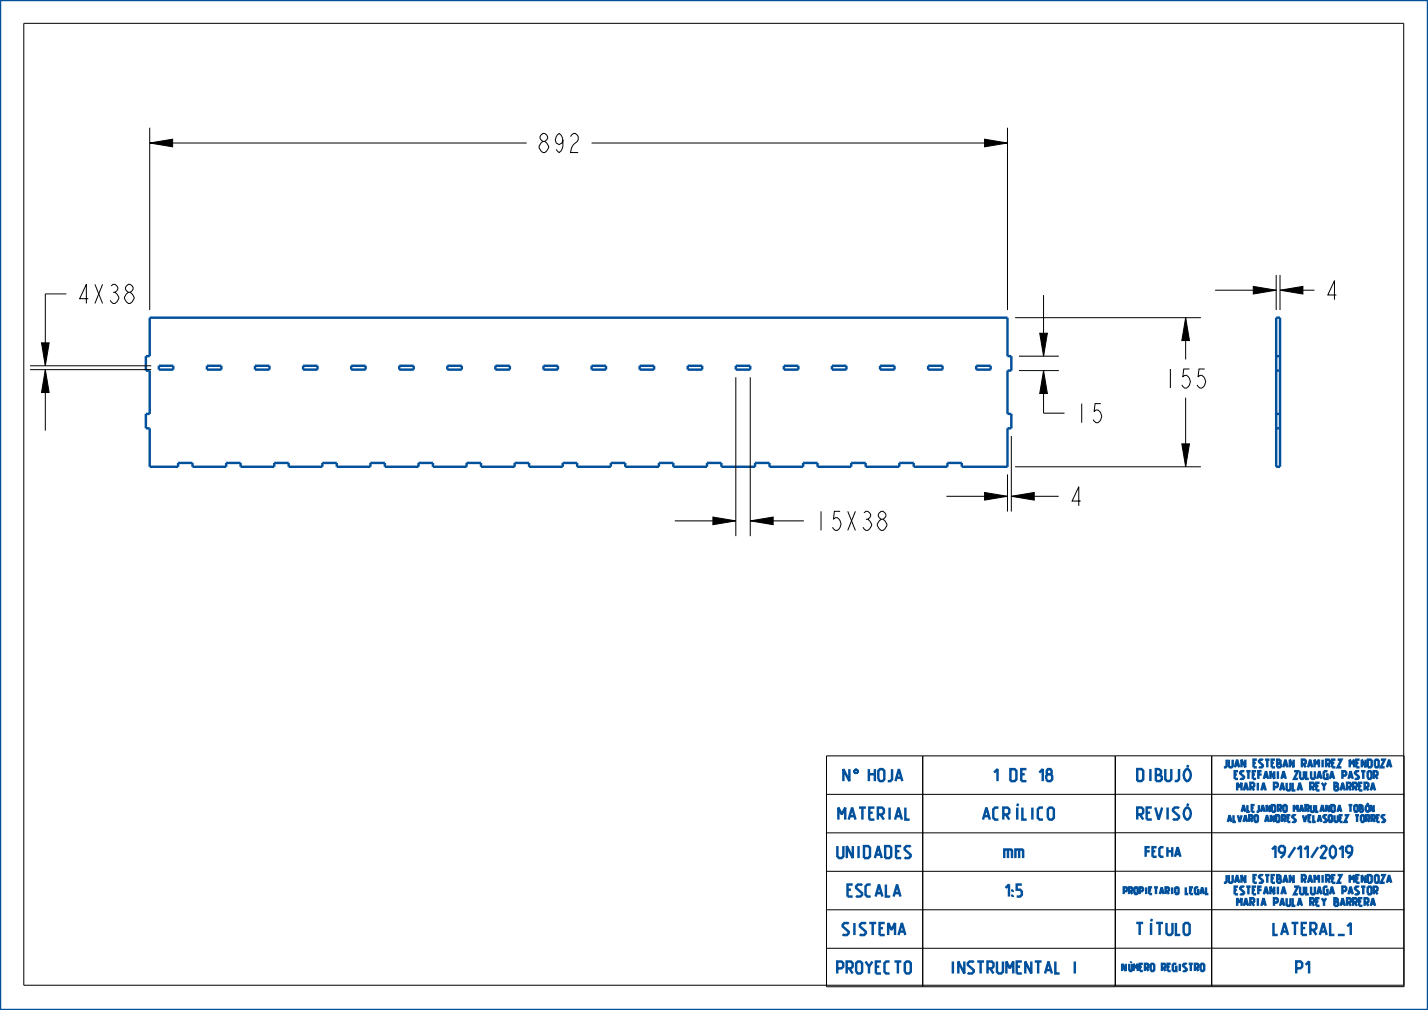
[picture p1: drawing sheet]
<svg xmlns="http://www.w3.org/2000/svg" width="297mm" height="210mm" viewBox="0 0 297 210" stroke-linecap="round" stroke-linejoin="round" font-family="sans-serif">
<g fill="#000">
<path d="M31.1 29.7l4.8-.8v1.6zM204.8 28.9l4.7 .8-4.7 .8zM9.4 76.9l.8 4.7h-1.6zM8.6 71.3h1.6l-.8 4.8zM216.2 69.3h1.6l-.8 4.8zM217 77.1l.8 4.7h-1.6zM246.6 66.1l.8 4.7h-1.6zM260.7 59.5l4.7 .8-4.7 .8zM266.2 60.3l4.8-.8v1.6zM245.8 92.3h1.6l-.8 4.8zM148.3 107.5l4.7 .8-4.7 .8zM156 108.3l4.8-.8v1.6z"/>
<path d="M204.8 102.4l4.7 .8-4.7 .8zM210.3 103.2l4.8-.8v1.6z"/>
</g>
<g fill="none" stroke="#000" stroke-width=".21">
<path d="M31.1 29.7l4.8-.8v1.6zM204.8 28.9l4.7 .8-4.7 .8zM260.7 59.5l4.7 .8-4.7 .8zM8.6 71.3h1.6l-.8 4.8zM9.4 76.9l.8 4.7h-1.6zM216.2 69.3h1.6l-.8 4.8zM217 77.1l.8 4.7h-1.6zM246.6 66.1l.8 4.7h-1.6zM266.2 60.3l4.8-.8v1.6zM245.8 92.3h1.6l-.8 4.8zM148.3 107.5l4.7 .8-4.7 .8zM156 108.3l4.8-.8v1.6z"/>
<path d="M204.8 102.4l4.7 .8-4.7 .8zM210.3 103.2l4.8-.8v1.6z"/>
</g>
<path d="M177.9 159.9h.3z" fill="#00509b"/>
<path d="M177.9 159.9h.3z" fill="none" stroke="#00509b" stroke-width=".21"/>
<path d="M177.8 160l.4-.1z" fill="#00509b"/>
<path d="M177.8 160l.4-.1z" fill="none" stroke="#00509b" stroke-width=".21"/>
<path d="M177.8 160h.5z" fill="#00509b"/>
<path d="M177.8 160h.5z" fill="none" stroke="#00509b" stroke-width=".21"/>
<path d="M177.7 160.1l.6-.1z" fill="#00509b"/>
<path d="M177.7 160.1l.6-.1z" fill="none" stroke="#00509b" stroke-width=".21"/>
<path d="M177.7 160.1h.7z" fill="#00509b"/>
<path d="M177.7 160.1h.7z" fill="none" stroke="#00509b" stroke-width=".21"/>
<path d="M177.7 160.1h.7z" fill="#00509b"/>
<path d="M177.7 160.1h.7z" fill="none" stroke="#00509b" stroke-width=".21"/>
<path d="M178 160.1h.4z" fill="#00509b"/>
<path d="M178 160.1h.4z" fill="none" stroke="#00509b" stroke-width=".21"/>
<path d="M178.1 160.1h.3z" fill="#00509b"/>
<path d="M178.1 160.1h.3z" fill="none" stroke="#00509b" stroke-width=".21"/>
<path d="M178.2 160.2h.2z" fill="#00509b"/>
<path d="M178.2 160.2h.2z" fill="none" stroke="#00509b" stroke-width=".21"/>
<path d="M178.2 160.2h.2z" fill="#00509b"/>
<path d="M178.2 160.2h.2z" fill="none" stroke="#00509b" stroke-width=".21"/>
<path d="M178.2 160.2h.2z" fill="#00509b"/>
<path d="M178.2 160.2h.2z" fill="none" stroke="#00509b" stroke-width=".21"/>
<path d="M178.3 160.2h.1l.1 .1z" fill="#00509b"/>
<path d="M178.3 160.2h.1l.1 .1z" fill="none" stroke="#00509b" stroke-width=".21"/>
<path d="M178.3 160.2l.2 .1z" fill="#00509b"/>
<path d="M178.3 160.2l.2 .1z" fill="none" stroke="#00509b" stroke-width=".21"/>
<path d="M178.3 160.3h.2z" fill="#00509b"/>
<path d="M178.3 160.3h.2z" fill="none" stroke="#00509b" stroke-width=".21"/>
<path d="M178.3 160.4l.2-.1v.1z" fill="#00509b"/>
<path d="M178.3 160.4l.2-.1v.1z" fill="none" stroke="#00509b" stroke-width=".21"/>
<path d="M178.3 160.4h.2z" fill="#00509b"/>
<path d="M178.3 160.4h.2z" fill="none" stroke="#00509b" stroke-width=".21"/>
<path d="M178.3 160.5l.2-.1v.1z" fill="#00509b"/>
<path d="M178.3 160.5l.2-.1v.1z" fill="none" stroke="#00509b" stroke-width=".21"/>
<path d="M178.3 160.5h.2z" fill="#00509b"/>
<path d="M178.3 160.5h.2z" fill="none" stroke="#00509b" stroke-width=".21"/>
<path d="M178.3 160.5h.2z" fill="#00509b"/>
<path d="M178.3 160.5h.2z" fill="none" stroke="#00509b" stroke-width=".21"/>
<path d="M178.2 160.6l.3-.1z" fill="#00509b"/>
<path d="M178.2 160.6l.3-.1z" fill="none" stroke="#00509b" stroke-width=".21"/>
<path d="M178.2 160.6l.3-.1z" fill="#00509b"/>
<path d="M178.2 160.6l.3-.1z" fill="none" stroke="#00509b" stroke-width=".21"/>
<path d="M178.1 160.7l.3-.1z" fill="#00509b"/>
<path d="M178.1 160.7l.3-.1z" fill="none" stroke="#00509b" stroke-width=".21"/>
<path d="M177.7 160.7l.7-.1z" fill="#00509b"/>
<path d="M177.7 160.7l.7-.1z" fill="none" stroke="#00509b" stroke-width=".21"/>
<path d="M177.7 160.7l.7-.1z" fill="#00509b"/>
<path d="M177.7 160.7l.7-.1z" fill="none" stroke="#00509b" stroke-width=".21"/>
<path d="M177.7 160.7h.7z" fill="#00509b"/>
<path d="M177.7 160.7h.7z" fill="none" stroke="#00509b" stroke-width=".21"/>
<path d="M177.8 160.8l.6-.1z" fill="#00509b"/>
<path d="M177.8 160.8l.6-.1z" fill="none" stroke="#00509b" stroke-width=".21"/>
<path d="M177.8 160.8h.5z" fill="#00509b"/>
<path d="M177.8 160.8h.5z" fill="none" stroke="#00509b" stroke-width=".21"/>
<path d="M177.9 160.8h.4z" fill="#00509b"/>
<path d="M177.9 160.8h.4z" fill="none" stroke="#00509b" stroke-width=".21"/>
<path d="M178 160.8h.3z" fill="#00509b"/>
<path d="M178 160.8h.3z" fill="none" stroke="#00509b" stroke-width=".21"/>
<g fill="none" stroke="#00509b" stroke-width=".51">
<path d="M0 0h297v210h-297zM31.1 66.1h178.4v8h.8v3h-.8v9h.8v3h-.8v8h-9.5v-.8h-3v.8h-7v-.8h-3v.8h-7v-.8h-3v.8h-7v-.8h-3v.8h-7v-.8h-3v.8h-7v-.8h-3v.8h-7v-.8h-3v.8h-7v-.8h-3v.8h-7v-.8h-3v.8h-7v-.8h-3v.8h-7v-.8h-3v.8h-7v-.8h-3v.8h-7v-.8h-3v.8h-7v-.8h-3v.8h-7v-.8h-3v.8h-7v-.8h-3v.8h-7v-.8h-3v.8h-5.9v-8h-.8v-3h.8v-9h-.8v-3h.8zM33 76.1h3v.8h-3zM43 76.1h3v.8h-3zM53 76.1h3v.8h-3zM63 76.1h3v.8h-3zM73 76.1h3v.8h-3zM83 76.1h3v.8h-3zM93 76.1h3v.8h-3zM103 76.1h3v.8h-3zM113 76.1h3v.8h-3zM123 76.1h3v.8h-3z"/>
<path d="M133 76.1h3v.8h-3zM143 76.1h3v.8h-3zM153 76.1h3v.8h-3zM163 76.1h3v.8h-3zM173 76.1h3v.8h-3zM183 76.1h3v.8h-3zM193 76.1h3v.8h-3zM203 76.1h3v.8h-3zM265.4 66.1h.8v31h-.8zM265.4 77.1h.8M265.4 74.1h.8M265.4 89.1h.8"/>
<path d="M265.4 86.1h.8"/>
</g>
<g fill="none" stroke="#000" stroke-width=".21">
<path d="M4.9 4.9h287v200h-287zM31.1 26.6v37.9M31.1 29.7h78.4M123 29.7h86.5M209.5 26.6v37.9M265.4 57.2v7.3M266.2 57.2v7.3M6.3 76.9h25.2M6.3 76.1h25.2M9.4 76.9v12.7M13.8 61.1h-4.4v15M153 78.4v33.1"/>
<path d="M156 78.4v33.1M211.1 66.1h38.7M211.9 77.1h8.3M211.9 74.1h8.3M217 77.1v8.8h4.4M217 61.4v12.7M246.6 66.1v8.6M252.7 60.3h12.7M266.2 60.3h7.2M209.5 98.6v7.8M210.3 90.6v15.8M211.1 97.1h38.7"/>
<path d="M246.6 82.7v14.4M140.3 108.3h12.7M156 108.3h11.2M196.8 103.2h12.7M210.3 103.2h9.9M171.9 157.2h60v48h-60zM191.9 157.2v48M252 157.1v48h-20v-48l60 .1v48h-40v-48M231.9 173.2h-60M231.9 165.2h-60M232 165.1l60 .1M232 173.1l60 .1"/>
<path d="M231.9 181.2h-60M231.9 189.2h-60M231.9 197.2h-60M232 181.1l60 .1M232 189.1l60 .1M232 197.1l60 .1"/>
</g>
<g font-size="5.2">
<text x="111.5" y="31.7">892</text>
<text x="15.8" y="63.1">4</text>
<text x="19" y="63.1">X38</text>
<text x="275.4" y="62.3">4</text>
<text x="241.8" y="80.7">155</text>
<text x="223.4" y="87.9">15</text>
<text x="222.2" y="105.2">4</text>
<text x="169.2" y="110.3">15X38</text>
</g>
<g font-size="3.3" fill="#00509b">
<text x="175.2" y="162.4">N</text>
<text x="180.6" y="162.4">HOJA</text>
<text x="206.1" y="162.4">1 DE 18</text>
<text x="236.1" y="162.4">DIBUJÓ</text>
<text x="174.1" y="170.4">MATERIAL</text>
<text x="204.1" y="170.4">ACRÍLICO</text>
<text x="236.1" y="170.4">REVISÓ</text>
<text x="174.1" y="178.4">UNIDADES</text>
<text x="209" y="178.4">mm</text>
<text x="263.3" y="178.4">19/11/2019</text>
<text x="176" y="186.4">ESCALA</text>
<text x="208" y="186.4">1:5</text>
<text x="175.1" y="194.4">SISTEMA</text>
<text x="236.1" y="194.4">TÍTULO</text>
<text x="264.2" y="194.4">LATERAL_1</text>
<text x="174.1" y="202.4">PROYECTO</text>
<text x="197.3" y="202.4">INSTRUMENTAL I</text>
<text x="269.1" y="202.4">P1</text>
</g>
<text font-size="2.6" fill="#00509b" x="238.1" y="178.1">FECHA</text>
<g font-size="2.1" fill="#00509b">
<text x="254.6" y="159.6">JUAN ESTEBAN RAMIREZ MENDOZA</text>
<text x="256.9" y="162">ESTEFANIA ZULUAGA PASTOR</text>
<text x="257.5" y="164.4">MARIA PAULA REY BARRERA</text>
<text x="254.6" y="183.6">JUAN ESTEBAN RAMIREZ MENDOZA</text>
<text x="256.9" y="186">ESTEFANIA ZULUAGA PASTOR</text>
<text x="257.5" y="188.4">MARIA PAULA REY BARRERA</text>
</g>
<text font-size="2" fill="#00509b" x="233.2" y="201.9">NÚMERO REGISTRO</text>
<g font-size="1.8" fill="#00509b">
<text x="255.5" y="170.9">ALVARO ANDRES VELASQUEZ TORRES</text>
<text x="258.4" y="168.8">ALEJANDRO MARULANDA TOBÓN</text>
<text x="233.4" y="185.9">PROPIETARIO LEGAL</text>
</g>
</svg>
